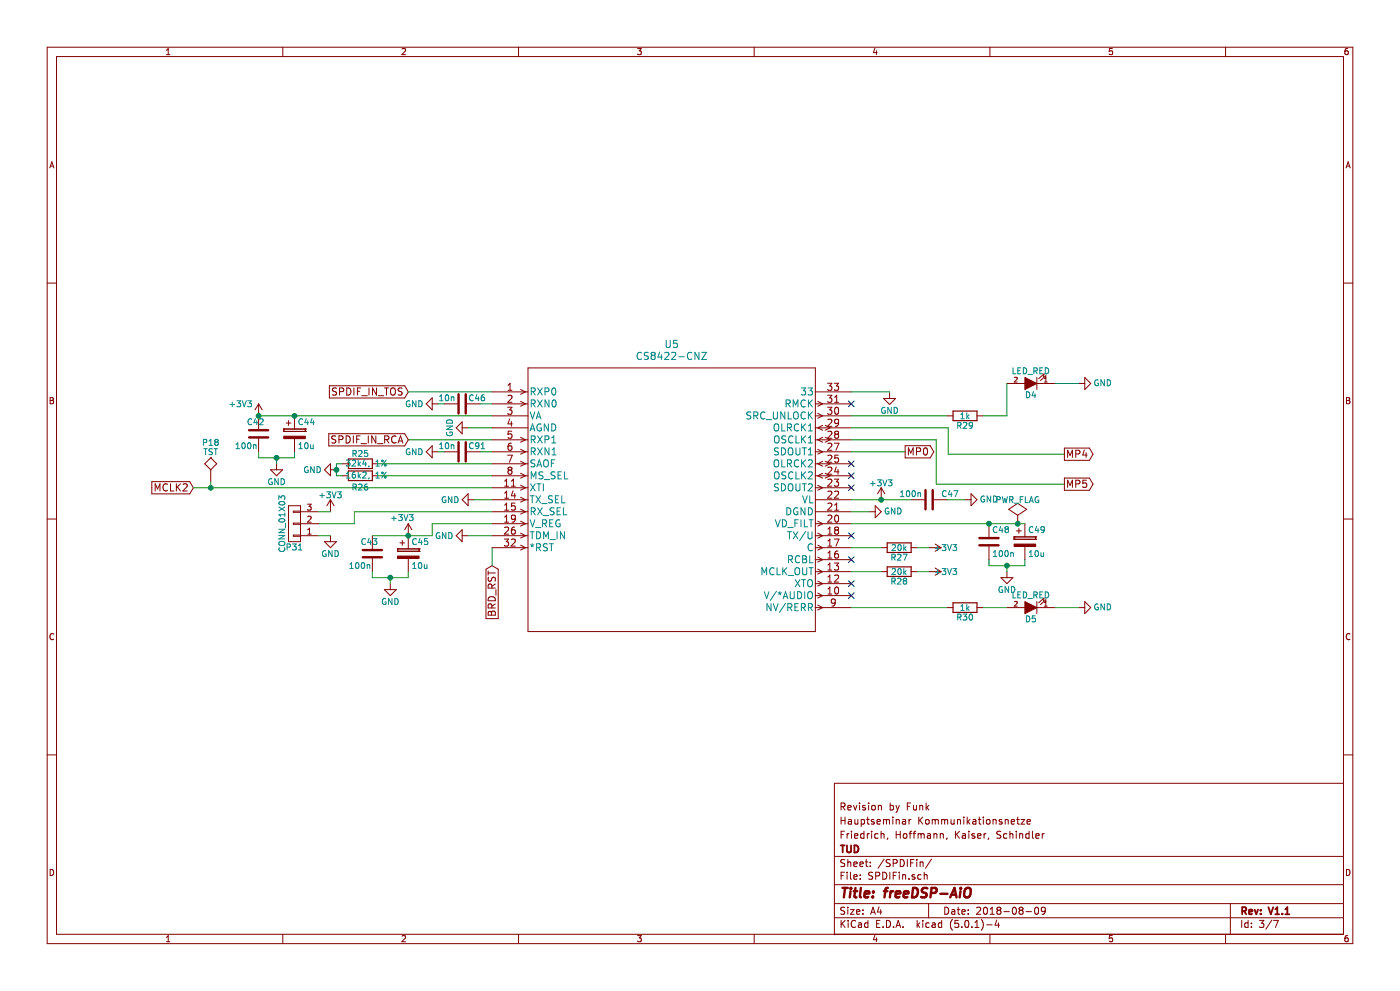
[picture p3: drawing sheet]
EESchema Schematic File Version 4
LIBS:smd_aio-cache
EELAYER 26 0
EELAYER END
$Descr A4 11693 8268
encoding utf-8
Sheet 3 7
Title "freeDSP-AiO"
Date "2018-08-09"
Rev "V1.1"
Comp "TUD"
Comment1 "Friedrich, Hoffmann, Kaiser, Schindler"
Comment2 "Hauptseminar Kommunikationsnetze"
Comment3 "Revision by Funk"
Comment4 ""
$EndDescr
$Comp
L smd_aio-rescue:CS8422-CNZ U5
U 1 1
P 4110 3270
F 0 "U5" H 5610 3670 60  0000 C CNN
F 1 "CS8422-CNZ" H 5610 3570 60  0000 C CNN
F 2 "footprints_CS8422-CNZ:CS8422-CNZ" H 5610 3510 60  0001 C CNN
F 3 "" H 4110 3270 60  0000 C CNN
	1    4110 3270
	1    0    0    -1  
$EndComp
Text GLabel 3410 3270 0    60   Input ~ 0
SPDIF_IN_TOS
$Comp
L smd_aio-rescue:GND #PWR068
U 1 1
P 3960 4170
F 0 "#PWR068" H 3960 3920 50  0001 C CNN
F 1 "GND" V 3960 3970 50  0000 C CNN
F 2 "" H 3960 4170 60  0000 C CNN
F 3 "" H 3960 4170 60  0000 C CNN
	1    3960 4170
	0    1    1    0   
$EndComp
Text GLabel 4110 4720 3    60   Input ~ 0
BRD_RST
$Comp
L smd_aio-rescue:C C46
U 1 1
P 3860 3370
F 0 "C46" V 3810 3420 50  0000 L CNN
F 1 "10n" V 3810 3170 50  0000 L CNN
F 2 "fdsp_capacitor:C_1206_HandSoldering" H 3898 3220 30  0001 C CNN
F 3 "" H 3860 3370 60  0000 C CNN
	1    3860 3370
	0    1    1    0   
$EndComp
$Comp
L smd_aio-rescue:GND #PWR069
U 1 1
P 3660 3370
F 0 "#PWR069" H 3660 3120 50  0001 C CNN
F 1 "GND" V 3660 3170 50  0000 C CNN
F 2 "" H 3660 3370 60  0000 C CNN
F 3 "" H 3660 3370 60  0000 C CNN
	1    3660 3370
	0    1    1    0   
$EndComp
$Comp
L smd_aio-rescue:GND #PWR070
U 1 1
P 3910 3570
F 0 "#PWR070" H 3910 3320 50  0001 C CNN
F 1 "GND" H 3910 3420 50  0000 C CNN
F 2 "" H 3910 3570 60  0000 C CNN
F 3 "" H 3910 3570 60  0000 C CNN
	1    3910 3570
	0    1    1    0   
$EndComp
NoConn ~ 7110 4970
NoConn ~ 7110 4470
NoConn ~ 7110 4870
NoConn ~ 7110 3370
NoConn ~ 7110 4070
NoConn ~ 7110 3970
NoConn ~ 7110 3870
$Comp
L smd_aio-rescue:GND #PWR071
U 1 1
P 3910 4470
F 0 "#PWR071" H 3910 4220 50  0001 C CNN
F 1 "GND" V 3910 4270 50  0000 C CNN
F 2 "" H 3910 4470 60  0000 C CNN
F 3 "" H 3910 4470 60  0000 C CNN
	1    3910 4470
	0    1    1    0   
$EndComp
$Comp
L smd_aio-rescue:C C43
U 1 1
P 3110 4620
F 0 "C43" H 3010 4720 50  0000 L CNN
F 1 "100n" H 2910 4520 50  0000 L CNN
F 2 "fdsp_capacitor:C_1206_HandSoldering" H 3148 4470 30  0001 C CNN
F 3 "" H 3110 4620 60  0000 C CNN
	1    3110 4620
	1    0    0    -1  
$EndComp
$Comp
L smd_aio-rescue:CP C45
U 1 1
P 3410 4620
F 0 "C45" H 3435 4720 50  0000 L CNN
F 1 "10u" H 3435 4520 50  0000 L CNN
F 2 "fdsp_capacitor:C_Radial_D5_L11_P2" H 3448 4470 30  0001 C CNN
F 3 "" H 3410 4620 60  0000 C CNN
	1    3410 4620
	1    0    0    -1  
$EndComp
$Comp
L smd_aio-rescue:GND #PWR072
U 1 1
P 3260 4870
F 0 "#PWR072" H 3260 4620 50  0001 C CNN
F 1 "GND" H 3260 4720 50  0000 C CNN
F 2 "" H 3260 4870 60  0000 C CNN
F 3 "" H 3260 4870 60  0000 C CNN
	1    3260 4870
	1    0    0    -1  
$EndComp
$Comp
L smd_aio-rescue:C C48
U 1 1
P 8260 4520
F 0 "C48" H 8285 4620 50  0000 L CNN
F 1 "100n" H 8285 4420 50  0000 L CNN
F 2 "fdsp_capacitor:C_1206_HandSoldering" H 8298 4370 30  0001 C CNN
F 3 "" H 8260 4520 60  0000 C CNN
	1    8260 4520
	1    0    0    -1  
$EndComp
$Comp
L smd_aio-rescue:CP C49
U 1 1
P 8560 4520
F 0 "C49" H 8585 4620 50  0000 L CNN
F 1 "10u" H 8585 4420 50  0000 L CNN
F 2 "fdsp_capacitor:C_Radial_D5_L11_P2" H 8598 4370 30  0001 C CNN
F 3 "" H 8560 4520 60  0000 C CNN
	1    8560 4520
	1    0    0    -1  
$EndComp
$Comp
L smd_aio-rescue:GND #PWR073
U 1 1
P 8410 4770
F 0 "#PWR073" H 8410 4520 50  0001 C CNN
F 1 "GND" H 8410 4620 50  0000 C CNN
F 2 "" H 8410 4770 60  0000 C CNN
F 3 "" H 8410 4770 60  0000 C CNN
	1    8410 4770
	1    0    0    -1  
$EndComp
$Comp
L smd_aio-rescue:+3V3 #PWR074
U 1 1
P 3410 4470
F 0 "#PWR074" H 3410 4320 50  0001 C CNN
F 1 "+3V3" H 3360 4620 50  0000 C CNN
F 2 "" H 3410 4470 60  0000 C CNN
F 3 "" H 3410 4470 60  0000 C CNN
	1    3410 4470
	1    0    0    -1  
$EndComp
Text GLabel 1615 4070 0    60   Input ~ 0
MCLK2
Text GLabel 7560 3770 2    60   Output ~ 0
MP0
Text GLabel 8890 4040 2    60   Output ~ 0
MP5
Text GLabel 8890 3790 2    60   Output ~ 0
MP4
$Comp
L smd_aio-rescue:LED D4
U 1 1
P 8610 3200
F 0 "D4" H 8610 3300 50  0000 C CNN
F 1 "LED_RED" H 8610 3100 50  0000 C CNN
F 2 "fdsp_resistor:R_1206_HandSoldering" H 8610 3200 60  0001 C CNN
F 3 "" H 8610 3200 60  0000 C CNN
	1    8610 3200
	-1   0    0    1   
$EndComp
$Comp
L smd_aio-rescue:R R29
U 1 1
P 8060 3470
F 0 "R29" V 8140 3470 50  0000 C CNN
F 1 "1k" V 8060 3470 50  0000 C CNN
F 2 "fdsp_resistor:R_1206_HandSoldering" V 7990 3470 30  0001 C CNN
F 3 "" H 8060 3470 30  0000 C CNN
	1    8060 3470
	0    1    1    0   
$EndComp
$Comp
L smd_aio-rescue:GND #PWR075
U 1 1
P 9010 3200
F 0 "#PWR075" H 9010 2950 50  0001 C CNN
F 1 "GND" V 9010 3000 50  0000 C CNN
F 2 "" H 9010 3200 60  0000 C CNN
F 3 "" H 9010 3200 60  0000 C CNN
	1    9010 3200
	0    -1   -1   0   
$EndComp
$Comp
L smd_aio-rescue:GND #PWR076
U 1 1
P 7260 4270
F 0 "#PWR076" H 7260 4020 50  0001 C CNN
F 1 "GND" V 7260 4070 50  0000 C CNN
F 2 "" H 7260 4270 60  0000 C CNN
F 3 "" H 7260 4270 60  0000 C CNN
	1    7260 4270
	0    -1   -1   0   
$EndComp
$Comp
L smd_aio-rescue:C C47
U 1 1
P 7760 4170
F 0 "C47" V 7710 4270 50  0000 L CNN
F 1 "100n" V 7710 3920 50  0000 L CNN
F 2 "fdsp_capacitor:C_1206_HandSoldering" H 7798 4020 30  0001 C CNN
F 3 "" H 7760 4170 60  0000 C CNN
	1    7760 4170
	0    1    1    0   
$EndComp
$Comp
L smd_aio-rescue:GND #PWR077
U 1 1
P 8060 4170
F 0 "#PWR077" H 8060 3920 50  0001 C CNN
F 1 "GND" V 8060 3970 50  0000 C CNN
F 2 "" H 8060 4170 60  0000 C CNN
F 3 "" H 8060 4170 60  0000 C CNN
	1    8060 4170
	0    -1   -1   0   
$EndComp
NoConn ~ 7110 4670
$Comp
L smd_aio-rescue:R R27
U 1 1
P 7510 4570
F 0 "R27" V 7590 4570 50  0000 C CNN
F 1 "20k" V 7510 4570 50  0000 C CNN
F 2 "fdsp_resistor:R_1206_HandSoldering" V 7440 4570 30  0001 C CNN
F 3 "" H 7510 4570 30  0000 C CNN
	1    7510 4570
	0    1    1    0   
$EndComp
$Comp
L smd_aio-rescue:+3V3 #PWR078
U 1 1
P 7760 4570
F 0 "#PWR078" H 7760 4420 50  0001 C CNN
F 1 "+3V3" V 7760 4710 50  0000 C CNN
F 2 "" H 7760 4570 60  0000 C CNN
F 3 "" H 7760 4570 60  0000 C CNN
	1    7760 4570
	0    1    1    0   
$EndComp
$Comp
L smd_aio-rescue:C C42
U 1 1
P 2160 3620
F 0 "C42" H 2060 3720 50  0000 L CNN
F 1 "100n" H 1960 3520 50  0000 L CNN
F 2 "fdsp_capacitor:C_1206_HandSoldering" H 2198 3470 30  0001 C CNN
F 3 "" H 2160 3620 60  0000 C CNN
	1    2160 3620
	1    0    0    -1  
$EndComp
$Comp
L smd_aio-rescue:CP C44
U 1 1
P 2460 3620
F 0 "C44" H 2485 3720 50  0000 L CNN
F 1 "10u" H 2485 3520 50  0000 L CNN
F 2 "fdsp_capacitor:C_Radial_D5_L11_P2" H 2498 3470 30  0001 C CNN
F 3 "" H 2460 3620 60  0000 C CNN
	1    2460 3620
	1    0    0    -1  
$EndComp
$Comp
L smd_aio-rescue:GND #PWR079
U 1 1
P 2310 3870
F 0 "#PWR079" H 2310 3620 50  0001 C CNN
F 1 "GND" H 2310 3720 50  0000 C CNN
F 2 "" H 2310 3870 60  0000 C CNN
F 3 "" H 2310 3870 60  0000 C CNN
	1    2310 3870
	1    0    0    -1  
$EndComp
$Comp
L smd_aio-rescue:+3V3 #PWR080
U 1 1
P 2160 3470
F 0 "#PWR080" H 2160 3320 50  0001 C CNN
F 1 "+3V3" H 2010 3570 50  0000 C CNN
F 2 "" H 2160 3470 60  0000 C CNN
F 3 "" H 2160 3470 60  0000 C CNN
	1    2160 3470
	1    0    0    -1  
$EndComp
$Comp
L smd_aio-rescue:R R25
U 1 1
P 3010 3870
F 0 "R25" V 3090 3870 50  0000 C CNN
F 1 "32k4, 1%" V 3010 3820 50  0000 C CNN
F 2 "fdsp_resistor:R_1206_HandSoldering" V 2940 3870 30  0001 C CNN
F 3 "" H 3010 3870 30  0000 C CNN
	1    3010 3870
	0    -1   -1   0   
$EndComp
$Comp
L smd_aio-rescue:R R26
U 1 1
P 3010 3970
F 0 "R26" V 2910 3970 50  0000 C CNN
F 1 "16k2, 1%" V 3010 3920 50  0000 C CNN
F 2 "fdsp_resistor:R_1206_HandSoldering" V 2940 3970 30  0001 C CNN
F 3 "" H 3010 3970 30  0000 C CNN
	1    3010 3970
	0    -1   -1   0   
$EndComp
$Comp
L smd_aio-rescue:GND #PWR081
U 1 1
P 2810 3920
F 0 "#PWR081" H 2810 3670 50  0001 C CNN
F 1 "GND" V 2810 3720 50  0000 C CNN
F 2 "" H 2810 3920 60  0000 C CNN
F 3 "" H 2810 3920 60  0000 C CNN
	1    2810 3920
	0    1    1    0   
$EndComp
$Comp
L smd_aio-rescue:R R28
U 1 1
P 7510 4770
F 0 "R28" V 7590 4770 50  0000 C CNN
F 1 "20k" V 7510 4770 50  0000 C CNN
F 2 "fdsp_resistor:R_1206_HandSoldering" V 7440 4770 30  0001 C CNN
F 3 "" H 7510 4770 30  0000 C CNN
	1    7510 4770
	0    1    1    0   
$EndComp
$Comp
L smd_aio-rescue:+3V3 #PWR082
U 1 1
P 7760 4770
F 0 "#PWR082" H 7760 4620 50  0001 C CNN
F 1 "+3V3" V 7760 4910 50  0000 C CNN
F 2 "" H 7760 4770 60  0000 C CNN
F 3 "" H 7760 4770 60  0000 C CNN
	1    7760 4770
	0    1    1    0   
$EndComp
$Comp
L smd_aio-rescue:LED D5
U 1 1
P 8610 5070
F 0 "D5" H 8610 5170 50  0000 C CNN
F 1 "LED_RED" H 8610 4970 50  0000 C CNN
F 2 "fdsp_resistor:R_1206_HandSoldering" H 8610 5070 60  0001 C CNN
F 3 "" H 8610 5070 60  0000 C CNN
	1    8610 5070
	-1   0    0    1   
$EndComp
$Comp
L smd_aio-rescue:R R30
U 1 1
P 8060 5070
F 0 "R30" V 8140 5070 50  0000 C CNN
F 1 "1k" V 8060 5070 50  0000 C CNN
F 2 "fdsp_resistor:R_1206_HandSoldering" V 7990 5070 30  0001 C CNN
F 3 "" H 8060 5070 30  0000 C CNN
	1    8060 5070
	0    1    1    0   
$EndComp
$Comp
L smd_aio-rescue:GND #PWR083
U 1 1
P 9010 5070
F 0 "#PWR083" H 9010 4820 50  0001 C CNN
F 1 "GND" V 9010 4870 50  0000 C CNN
F 2 "" H 9010 5070 60  0000 C CNN
F 3 "" H 9010 5070 60  0000 C CNN
	1    9010 5070
	0    -1   -1   0   
$EndComp
$Comp
L smd_aio-rescue:PWR_FLAG #FLG084
U 1 1
P 8500 4350
F 0 "#FLG084" H 8500 4445 50  0001 C CNN
F 1 "PWR_FLAG" H 8500 4530 50  0000 C CNN
F 2 "" H 8500 4350 50  0000 C CNN
F 3 "" H 8500 4350 50  0000 C CNN
	1    8500 4350
	1    0    0    -1  
$EndComp
$Comp
L smd_aio-rescue:GND #PWR085
U 1 1
P 7430 3275
F 0 "#PWR085" H 7430 3025 50  0001 C CNN
F 1 "GND" H 7430 3125 50  0000 C CNN
F 2 "" H 7430 3275 60  0000 C CNN
F 3 "" H 7430 3275 60  0000 C CNN
	1    7430 3275
	1    0    0    -1  
$EndComp
Wire Wire Line
	4110 4470 3910 4470
Wire Wire Line
	4110 3570 3910 3570
Wire Wire Line
	4110 3370 4010 3370
Wire Wire Line
	4110 3270 3410 3270
Wire Wire Line
	4110 4170 3960 4170
Wire Wire Line
	4010 3770 4110 3770
Wire Wire Line
	3410 3670 4110 3670
Connection ~ 3410 4470
Wire Wire Line
	3110 4770 3110 4820
Wire Wire Line
	3110 4820 3260 4820
Wire Wire Line
	3260 4820 3260 4870
Wire Wire Line
	3410 4820 3410 4770
Connection ~ 3260 4820
Wire Wire Line
	8260 4670 8260 4720
Wire Wire Line
	8260 4720 8410 4720
Wire Wire Line
	8410 4720 8410 4770
Wire Wire Line
	8560 4720 8560 4670
Connection ~ 8410 4720
Wire Wire Line
	7110 4370 8260 4370
Connection ~ 8260 4370
Wire Wire Line
	7110 3770 7560 3770
Wire Wire Line
	7110 3470 7910 3470
Wire Wire Line
	8210 3470 8410 3470
Wire Wire Line
	7110 4270 7260 4270
Wire Wire Line
	7110 4170 7360 4170
Wire Wire Line
	7910 4170 8060 4170
Wire Wire Line
	7110 4570 7360 4570
Wire Wire Line
	7660 4570 7760 4570
Wire Wire Line
	2160 3470 2460 3470
Connection ~ 2460 3470
Wire Wire Line
	2160 3770 2160 3820
Wire Wire Line
	2160 3820 2310 3820
Wire Wire Line
	2310 3820 2310 3870
Wire Wire Line
	2460 3820 2460 3770
Connection ~ 2310 3820
Connection ~ 2160 3470
Wire Wire Line
	1615 4070 1760 4070
Wire Wire Line
	3160 3970 4110 3970
Wire Wire Line
	3160 3870 4110 3870
Wire Wire Line
	2860 3870 2810 3870
Wire Wire Line
	2810 3870 2810 3920
Wire Wire Line
	2810 3970 2860 3970
Connection ~ 2810 3920
Wire Wire Line
	7110 4770 7360 4770
Wire Wire Line
	7660 4770 7760 4770
Wire Wire Line
	4110 4570 4110 4720
Wire Wire Line
	3660 3370 3710 3370
Wire Wire Line
	7110 5070 7910 5070
Wire Wire Line
	8210 5070 8410 5070
Wire Wire Line
	8810 5070 9010 5070
Wire Wire Line
	8500 4350 8500 4370
Connection ~ 8500 4370
Wire Wire Line
	7110 3270 7430 3270
Wire Wire Line
	7430 3270 7430 3275
$Comp
L smd_aio-rescue:TST P18
U 1 1
P 1760 4020
F 0 "P18" H 1760 4320 50  0000 C BNN
F 1 "TST" H 1760 4270 50  0000 C CNN
F 2 "fdsp_misc:Measurement_Point_Round-SMD-Pad_Small" H 1760 4020 50  0001 C CNN
F 3 "" H 1760 4020 50  0000 C CNN
	1    1760 4020
	1    0    0    -1  
$EndComp
Wire Wire Line
	1760 4020 1760 4070
Connection ~ 1760 4070
$Comp
L smd_aio-rescue:+3V3 #PWR086
U 1 1
P 7360 4170
F 0 "#PWR086" H 7360 4020 50  0001 C CNN
F 1 "+3V3" H 7360 4310 50  0000 C CNN
F 2 "" H 7360 4170 60  0000 C CNN
F 3 "" H 7360 4170 60  0000 C CNN
	1    7360 4170
	1    0    0    -1  
$EndComp
Connection ~ 7360 4170
$Comp
L smd_aio-rescue:GND #PWR087
U 1 1
P 2760 4470
F 0 "#PWR087" H 2760 4220 50  0001 C CNN
F 1 "GND" H 2760 4320 50  0000 C CNN
F 2 "" H 2760 4470 60  0000 C CNN
F 3 "" H 2760 4470 60  0000 C CNN
	1    2760 4470
	1    0    0    -1  
$EndComp
$Comp
L smd_aio-rescue:+3V3 #PWR088
U 1 1
P 2760 4270
F 0 "#PWR088" H 2760 4120 50  0001 C CNN
F 1 "+3V3" H 2760 4410 50  0000 C CNN
F 2 "" H 2760 4270 60  0000 C CNN
F 3 "" H 2760 4270 60  0000 C CNN
	1    2760 4270
	1    0    0    -1  
$EndComp
Wire Wire Line
	2660 4370 2960 4370
Text GLabel 3410 3670 0    60   Input ~ 0
SPDIF_IN_RCA
$Comp
L smd_aio-rescue:C C91
U 1 1
P 3860 3770
F 0 "C91" V 3810 3820 50  0000 L CNN
F 1 "10n" V 3810 3570 50  0000 L CNN
F 2 "fdsp_capacitor:C_1206_HandSoldering" H 3898 3620 30  0001 C CNN
F 3 "" H 3860 3770 60  0000 C CNN
	1    3860 3770
	0    1    1    0   
$EndComp
$Comp
L smd_aio-rescue:GND #PWR089
U 1 1
P 3660 3770
F 0 "#PWR089" H 3660 3520 50  0001 C CNN
F 1 "GND" V 3660 3570 50  0000 C CNN
F 2 "" H 3660 3770 60  0000 C CNN
F 3 "" H 3660 3770 60  0000 C CNN
	1    3660 3770
	0    1    1    0   
$EndComp
Wire Wire Line
	3660 3770 3710 3770
$Comp
L smd_aio-rescue:CONN_01X03 P31
U 1 1
P 2460 4370
F 0 "P31" H 2460 4570 50  0000 C CNN
F 1 "CONN_01X03" V 2560 4370 50  0000 C CNN
F 2 "fdsp_pinheader:Pin_Header_Straight_1x03" H 2460 4370 60  0001 C CNN
F 3 "" H 2460 4370 60  0000 C CNN
	1    2460 4370
	-1   0    0    1   
$EndComp
Wire Wire Line
	2960 4370 2960 4270
Wire Wire Line
	2960 4270 4110 4270
Wire Wire Line
	2660 4270 2760 4270
Wire Wire Line
	2660 4470 2760 4470
Wire Wire Line
	3110 4470 3410 4470
Wire Wire Line
	4110 4370 3610 4370
Wire Wire Line
	3610 4370 3610 4470
Wire Wire Line
	3410 4470 3610 4470
Wire Wire Line
	3260 4820 3410 4820
Wire Wire Line
	8410 4720 8560 4720
Wire Wire Line
	8260 4370 8500 4370
Wire Wire Line
	2460 3470 4110 3470
Wire Wire Line
	2310 3820 2460 3820
Wire Wire Line
	2810 3920 2810 3970
Wire Wire Line
	8500 4370 8560 4370
Wire Wire Line
	1760 4070 4110 4070
Wire Wire Line
	7360 4170 7610 4170
Wire Wire Line
	8810 3200 9010 3200
Wire Wire Line
	7920 3570 7920 3790
Wire Wire Line
	7110 3570 7920 3570
Wire Wire Line
	7820 3670 7820 4040
Wire Wire Line
	7110 3670 7820 3670
Wire Wire Line
	8410 3200 8410 3470
Wire Wire Line
	7920 3790 8890 3790
Wire Wire Line
	7820 4040 8890 4040
$EndSCHEMATC
